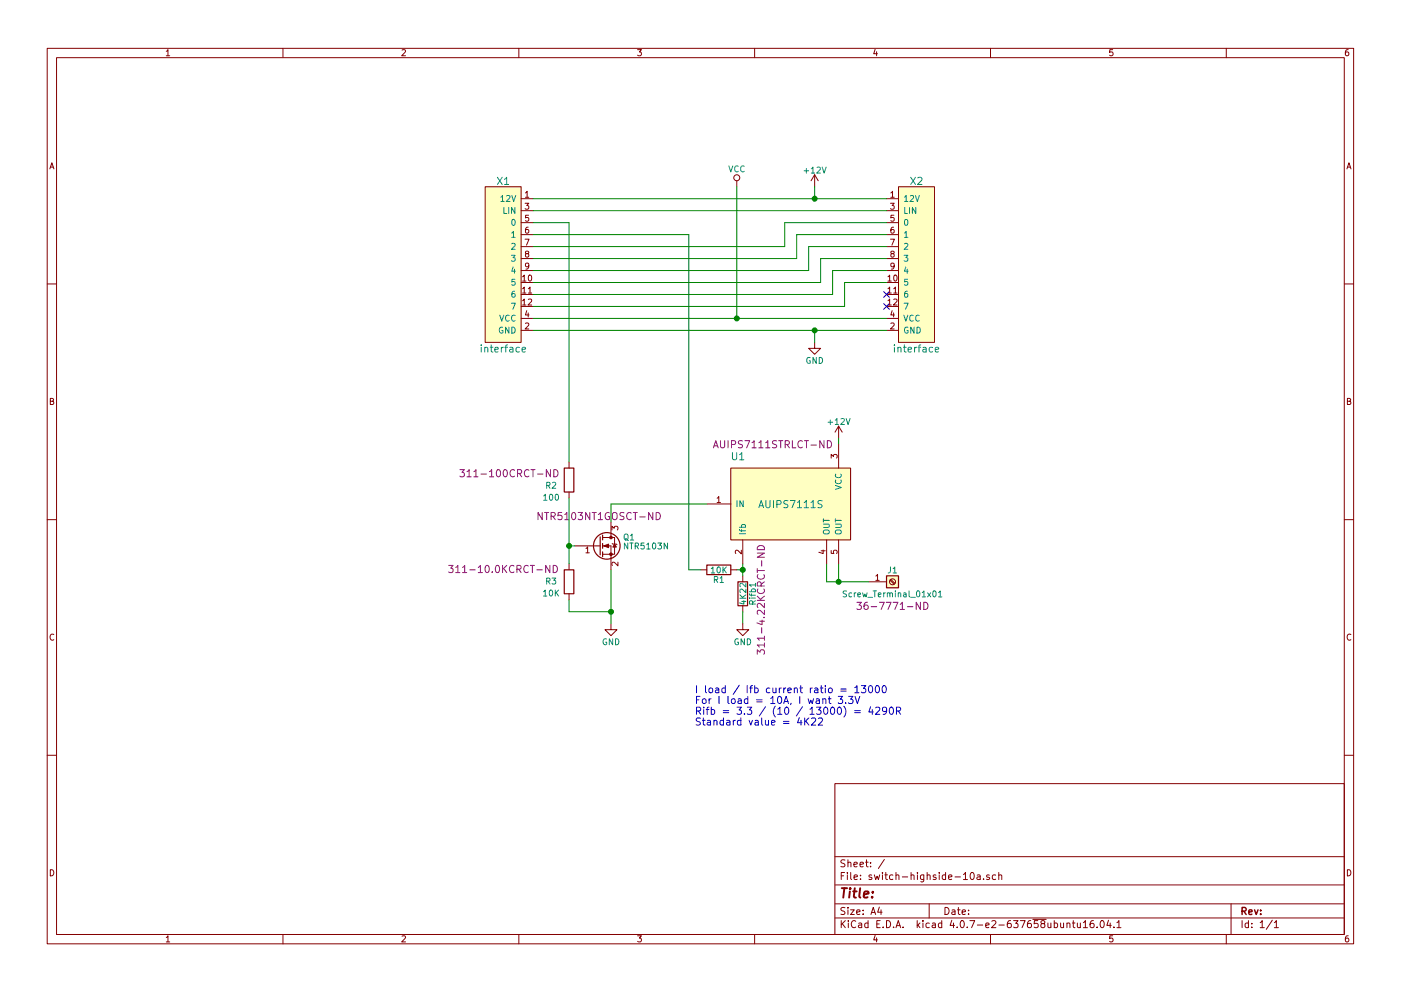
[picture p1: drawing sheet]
EESchema Schematic File Version 2
LIBS:auips7111s
LIBS:power
LIBS:device
LIBS:switches
LIBS:relays
LIBS:motors
LIBS:transistors
LIBS:conn
LIBS:linear
LIBS:regul
LIBS:74xx
LIBS:cmos4000
LIBS:adc-dac
LIBS:memory
LIBS:xilinx
LIBS:microcontrollers
LIBS:dsp
LIBS:microchip
LIBS:analog_switches
LIBS:motorola
LIBS:texas
LIBS:intel
LIBS:audio
LIBS:interface
LIBS:digital-audio
LIBS:philips
LIBS:display
LIBS:cypress
LIBS:siliconi
LIBS:opto
LIBS:atmel
LIBS:contrib
LIBS:valves
LIBS:switch-highside-10a-cache
EELAYER 25 0
EELAYER END
$Descr A4 11693 8268
encoding utf-8
Sheet 1 1
Title ""
Date ""
Rev ""
Comp ""
Comment1 ""
Comment2 ""
Comment3 ""
Comment4 ""
$EndDescr
$Comp
L AUIPS7111S U1
U 1 1
P 6600 4200
F 0 "U1" H 6100 4600 60  0000 L CNN
F 1 "AUIPS7111S" H 6600 4200 60  0000 C CNN
F 2 "TO_SOT_Packages_SMD:TO-263-5_TabPin3" H 5500 4700 60  0001 C CNN
F 3 "" H 5500 4700 60  0001 C CNN
F 4 "AUIPS7111STRLCT-ND" H 6450 4700 60  0000 C CNN "DIGIKEY"
	1    6600 4200
	1    0    0    -1  
$EndComp
$Comp
L interface X1
U 1 1
P 4200 2200
F 0 "X1" H 4200 2900 60  0000 C CNN
F 1 "interface" H 4200 1500 60  0000 C CNN
F 2 "interface:interface" H 4450 2900 60  0001 C CNN
F 3 "" H 4450 2900 60  0001 C CNN
	1    4200 2200
	1    0    0    -1  
$EndComp
$Comp
L interface X2
U 1 1
P 7650 2200
F 0 "X2" H 7650 2900 60  0000 C CNN
F 1 "interface" H 7650 1500 60  0000 C CNN
F 2 "interface:interface" H 7900 2900 60  0001 C CNN
F 3 "" H 7900 2900 60  0001 C CNN
	1    7650 2200
	-1   0    0    -1  
$EndComp
Wire Wire Line
	4450 1650 7400 1650
Wire Wire Line
	7400 1750 4450 1750
Wire Wire Line
	4450 2650 7400 2650
Wire Wire Line
	4450 2750 7400 2750
$Comp
L GND #PWR01
U 1 1
P 6800 2850
F 0 "#PWR01" H 6800 2600 50  0001 C CNN
F 1 "GND" H 6800 2700 50  0000 C CNN
F 2 "" H 6800 2850 50  0001 C CNN
F 3 "" H 6800 2850 50  0001 C CNN
	1    6800 2850
	1    0    0    -1  
$EndComp
Wire Wire Line
	6800 2750 6800 2850
Connection ~ 6800 2750
$Comp
L +12V #PWR02
U 1 1
P 6800 1550
F 0 "#PWR02" H 6800 1400 50  0001 C CNN
F 1 "+12V" H 6800 1690 50  0000 C CNN
F 2 "" H 6800 1550 50  0001 C CNN
F 3 "" H 6800 1550 50  0001 C CNN
	1    6800 1550
	1    0    0    -1  
$EndComp
$Comp
L +12V #PWR03
U 1 1
P 7000 3650
F 0 "#PWR03" H 7000 3500 50  0001 C CNN
F 1 "+12V" H 7000 3790 50  0000 C CNN
F 2 "" H 7000 3650 50  0001 C CNN
F 3 "" H 7000 3650 50  0001 C CNN
	1    7000 3650
	1    0    0    -1  
$EndComp
Wire Wire Line
	7000 3650 7000 3700
$Comp
L R Rifb1
U 1 1
P 6200 4950
F 0 "Rifb1" V 6280 4950 50  0000 C CNN
F 1 "4K22" V 6200 4950 50  0000 C CNN
F 2 "Resistors_SMD:R_0805_HandSoldering" V 6130 4950 50  0001 C CNN
F 3 "" H 6200 4950 50  0001 C CNN
F 4 "311-4.22KCRCT-ND" V 6350 4900 60  0000 C CNN "DIGIKEY"
	1    6200 4950
	1    0    0    -1  
$EndComp
$Comp
L R R1
U 1 1
P 6000 4750
F 0 "R1" V 6080 4750 50  0000 C CNN
F 1 "10K" V 6000 4750 50  0000 C CNN
F 2 "Resistors_SMD:R_0805_HandSoldering" V 5930 4750 50  0001 C CNN
F 3 "" H 6000 4750 50  0001 C CNN
F 4 "311-10.0KCRCT-ND" V 6000 4750 60  0001 C CNN "DIGIKEY"
	1    6000 4750
	0    1    1    0   
$EndComp
Wire Wire Line
	6200 4700 6200 4800
Wire Wire Line
	6150 4750 6200 4750
Connection ~ 6200 4750
Wire Wire Line
	6200 5100 6200 5200
$Comp
L GND #PWR04
U 1 1
P 6200 5200
F 0 "#PWR04" H 6200 4950 50  0001 C CNN
F 1 "GND" H 6200 5050 50  0000 C CNN
F 2 "" H 6200 5200 50  0001 C CNN
F 3 "" H 6200 5200 50  0001 C CNN
	1    6200 5200
	1    0    0    -1  
$EndComp
$Comp
L Screw_Terminal_01x01 J1
U 1 1
P 7450 4850
F 0 "J1" H 7450 4950 50  0000 C CNN
F 1 "Screw_Terminal_01x01" H 7450 4750 50  0000 C CNN
F 2 "connectors:TERM_SCREW_M3" H 7450 4850 50  0001 C CNN
F 3 "" H 7450 4850 50  0001 C CNN
F 4 "36-7771-ND" H 7450 4650 60  0000 C CNN "DIGIKEY"
	1    7450 4850
	1    0    0    -1  
$EndComp
Wire Wire Line
	6900 4700 6900 4850
Wire Wire Line
	6900 4850 7250 4850
Wire Wire Line
	7000 4700 7000 4850
Connection ~ 7000 4850
Wire Wire Line
	6800 1550 6800 1650
Connection ~ 6800 1650
$Comp
L VCC #PWR05
U 1 1
P 6150 1550
F 0 "#PWR05" H 6150 1400 50  0001 C CNN
F 1 "VCC" H 6150 1700 50  0000 C CNN
F 2 "" H 6150 1550 50  0001 C CNN
F 3 "" H 6150 1550 50  0001 C CNN
	1    6150 1550
	1    0    0    -1  
$EndComp
Wire Wire Line
	6150 1550 6150 2650
Connection ~ 6150 2650
Wire Wire Line
	4450 2050 6550 2050
Wire Wire Line
	6550 2050 6550 1850
Wire Wire Line
	6550 1850 7400 1850
Wire Wire Line
	7400 1950 6650 1950
Wire Wire Line
	6650 1950 6650 2150
Wire Wire Line
	6650 2150 4450 2150
Wire Wire Line
	7400 2050 6750 2050
Wire Wire Line
	6750 2050 6750 2250
Wire Wire Line
	6750 2250 4450 2250
Wire Wire Line
	7400 2150 6850 2150
Wire Wire Line
	6850 2150 6850 2350
Wire Wire Line
	6850 2350 4450 2350
Wire Wire Line
	4450 2450 6950 2450
Wire Wire Line
	6950 2450 6950 2250
Wire Wire Line
	6950 2250 7400 2250
Wire Wire Line
	7400 2350 7050 2350
Wire Wire Line
	7050 2350 7050 2550
Wire Wire Line
	7050 2550 4450 2550
NoConn ~ 7400 2450
NoConn ~ 7400 2550
$Comp
L 2N7002 Q1
U 1 1
P 5000 4550
F 0 "Q1" H 5200 4625 50  0000 L CNN
F 1 "NTR5103N" H 5200 4550 50  0000 L CNN
F 2 "TO_SOT_Packages_SMD:SOT-23" H 5200 4475 50  0001 L CIN
F 3 "NTR5103N-D.PDF" H 5000 4550 50  0001 L CNN
F 4 "NTR5103NT1GOSCT-ND" H 5000 4800 60  0000 C CNN "DIGIKEY"
	1    5000 4550
	1    0    0    -1  
$EndComp
Wire Wire Line
	5900 4200 5100 4200
$Comp
L GND #PWR06
U 1 1
P 5100 5200
F 0 "#PWR06" H 5100 4950 50  0001 C CNN
F 1 "GND" H 5100 5050 50  0000 C CNN
F 2 "" H 5100 5200 50  0001 C CNN
F 3 "" H 5100 5200 50  0001 C CNN
	1    5100 5200
	1    0    0    -1  
$EndComp
Wire Wire Line
	5100 4750 5100 5200
Wire Wire Line
	4450 1950 5750 1950
Wire Wire Line
	5750 1950 5750 4750
Wire Wire Line
	5750 4750 5850 4750
Wire Wire Line
	5100 4200 5100 4350
Wire Wire Line
	4450 1850 4750 1850
Wire Wire Line
	4750 4550 4800 4550
Text Notes 5800 6050 0    60   ~ 0
I load / Ifb current ratio = 13000\nFor I load = 10A, I want 3.3V\nRifb = 3.3 / (10 / 13000) = 4290R\nStandard value = 4K22
$Comp
L R R3
U 1 1
P 4750 4850
F 0 "R3" H 4900 4850 50  0000 C CNN
F 1 "10K" H 4900 4950 50  0000 C CNN
F 2 "Resistors_SMD:R_0805_HandSoldering" V 4680 4850 50  0001 C CNN
F 3 "" H 4750 4850 50  0001 C CNN
F 4 "311-10.0KCRCT-ND" H 5300 4750 60  0000 C CNN "DIGIKEY"
	1    4750 4850
	-1   0    0    1   
$EndComp
Connection ~ 4750 4550
Wire Wire Line
	4750 5000 4750 5100
Wire Wire Line
	4750 5100 5100 5100
Connection ~ 5100 5100
$Comp
L R R2
U 1 1
P 4750 4000
F 0 "R2" H 4900 4050 50  0000 C CNN
F 1 "100" H 4900 4150 50  0000 C CNN
F 2 "Resistors_SMD:R_0805_HandSoldering" V 4680 4000 50  0001 C CNN
F 3 "" H 4750 4000 50  0001 C CNN
F 4 "311-100CRCT-ND" H 5250 3950 60  0000 C CNN "DIGIKEY"
	1    4750 4000
	-1   0    0    1   
$EndComp
Wire Wire Line
	4750 4150 4750 4700
Wire Wire Line
	4750 1850 4750 3850
$EndSCHEMATC
